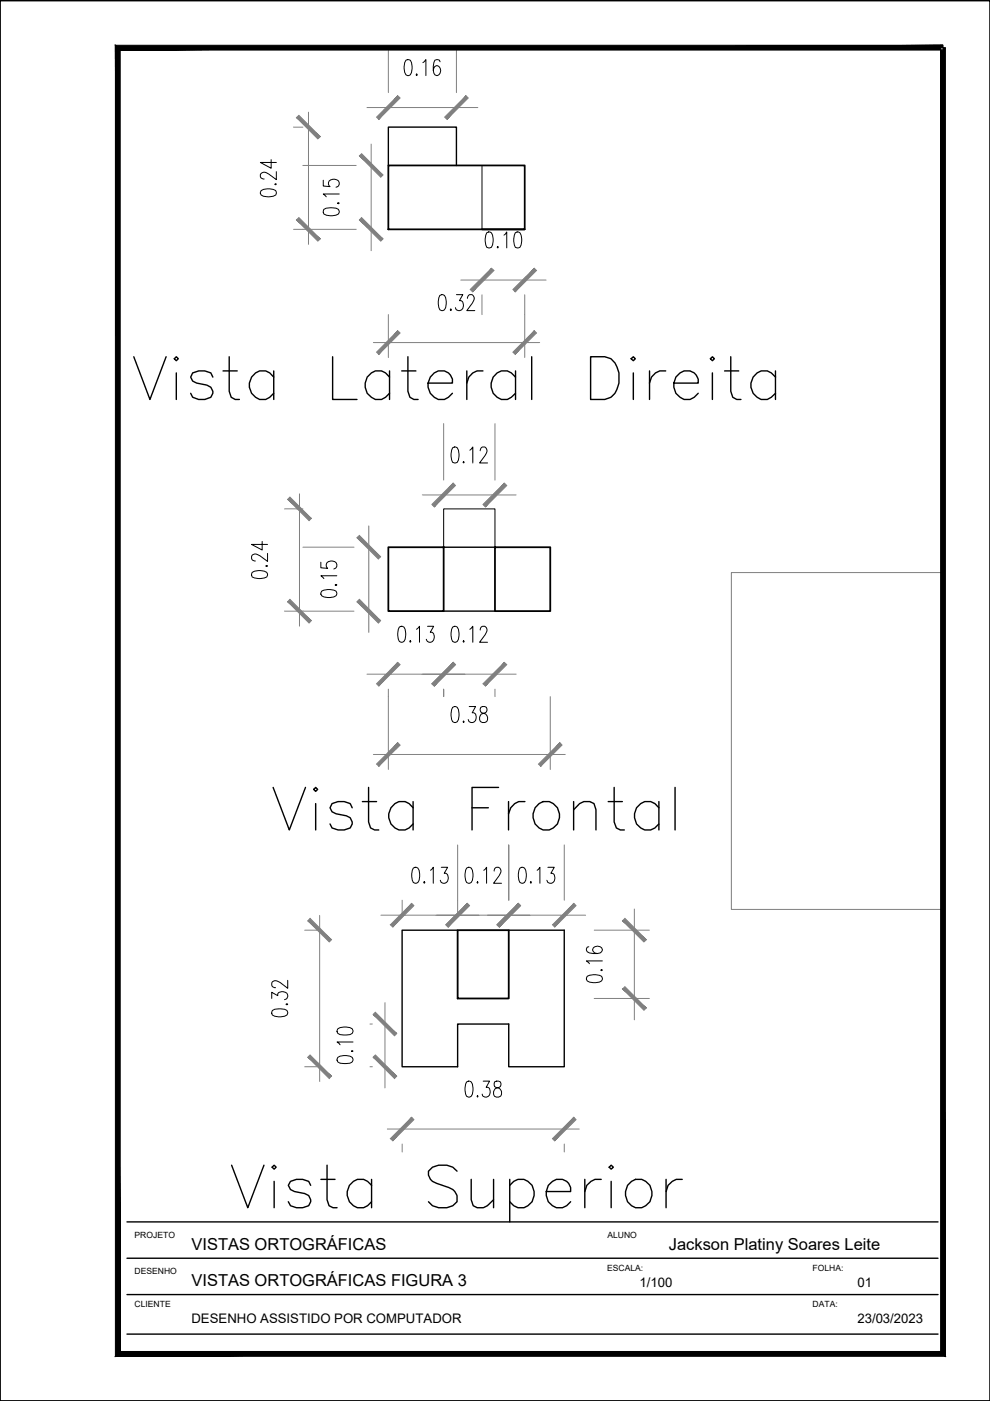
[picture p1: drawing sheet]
<svg xmlns="http://www.w3.org/2000/svg" width="210mm" height="297mm" viewBox="0 0 210 297" stroke-linecap="round" stroke-linejoin="round" font-family="sans-serif">
<!-- layer: A-COTAS -->
<g fill="none" stroke="#808080" stroke-width=".21">
<path d="M82.3 10.1v9.5M96.8 10.1v9.5M62.2 27h2M64.2 35.1h11.3M65.4 23.8v28M77.8 22.8h23.5M78.7 30.6v22.6M62.2 48.6h13.3M97.7 59.4h18.1M79.2 72.6h35.2M82.3 66.7v9.1M102.2 62.5v4.2"/>
<path d="M111.3 62.5v13.3M94.1 89.8v12M104.9 89.8v12M60.3 107.9h3.9M63.5 104.7v28M64.2 116h10.9M78.2 111.5v22.6M89.5 104.9h19.9M60.3 129.6h14.8M199.9 121.4h-44.8v71.4h44.8M77.8 142.9h20.8M79.2 160h40.6"/>
<path d="M82.3 146.1v17M89.5 142.9h19.9M94.1 146.1v1.6M104.9 146.1v1.6M116.7 147.7v15.4M97 179.1v14.5M107.9 179.1v11.8M119.6 179.1v11.8M64.6 197.2h2.6M67.8 194.1v35.2M80.8 194h20.8M85.3 190.9v2.7"/>
<path d="M92.5 194h19.9M103.4 194h20.8M126 197.2h11.7M134.5 192.7v23.5M78.4 217.1h.6M81.6 212.6v18.1M126 211.7h11.7M64.6 226.2h2.6M78.4 226.2h.6M82.1 239.4h40.7"/>
</g>
<!-- layer: A-PARED -->
<path d="M0 .1h209.9v296.9h-209.9zM82.3 35.1h29v13.5h-29zM102.2 48.6h9.1M82.3 116h11.8v13.6h-11.8zM104.9 116h11.8v13.6h-11.8zM97 197.2h10.9v14.5h-10.9z" fill="none" stroke="#000" stroke-width=".38"/>
<!-- layer: A-MURETA -->
<path d="M82.3 35.1v-8.1h14.5v8.1M94.1 116h10.8M94.1 129.6h10.8M97 197.2h-11.7v29h11.7v-9.1h10.9v9.1h11.7v-29h-11.7" fill="none" stroke="#000" stroke-width=".3"/>
<circle cx="94.1" cy="116" r=".12" fill="#000" stroke="#000" stroke-width=".21"/>
<!-- layer: A-JANELA -->
<path d="M94.1 116v-8.1h10.8v8.1" fill="none" stroke="#000" stroke-width=".21"/>
<!-- layer: 0 -->
<g fill="#808080" stroke="#808080" stroke-width=".21">
<path d="M75.7 127.6l4.5 4.5 .5-.5zM75.7 127.6l.5-.5 4.5 4.5z"/>
<path d="M75.7 114l5 4.1-4.5-4.6zM75.7 114l5 4.1-.5 .4z"/>
<path d="M61.5 127.1l-.5 .5 5 4zM61 127.6l5 4-.5 .5z"/>
<path d="M61 105.9l4.5 4.5 .5-.5zM61 105.9l.5-.5 4.5 4.5z"/>
<path d="M84.3 140.4l-4.5 4.6 .5 .4zM84.3 140.4l.5 .5-4.5 4.5z"/>
<path d="M96.1 140.4l-4 5 4.5-4.5zM91.6 145l4.5-4.6-4 5z"/>
<path d="M91.6 145l.5 .4 4-5zM96.1 140.4l.5 .5-4.5 4.5z"/>
<path d="M106.9 140.4l-4 5 4.5-4.5zM102.4 145l4.5-4.6-4 5z"/>
<path d="M84.3 157.5l-4 5 4.5-4.5zM84.3 157.5l-4 5-.5-.5z"/>
<path d="M118.7 157.5l-4.5 4.5 .4 .5zM118.7 157.5l.5 .5-4.6 4.5z"/>
<path d="M96.1 102.4l-4.5 4.6 .5 .5zM96.1 102.4l.5 .5-4.5 4.6z"/>
<path d="M106.9 102.4l-4 5.1 4.5-4.6zM106.9 102.4l-4 5.1-.5-.5z"/>
<path d="M76.7 32.6l-.5 .4 5 4.1zM76.2 33l5 4.1-.5 .5z"/>
<path d="M76.2 46.6l4.5 4.5 .5-.4zM76.7 46.1l4.5 4.6-5-4.1z"/>
<path d="M62.9 24.9l4.5 4.5 .5-.4zM62.9 24.9l.5-.4 4.5 4.5z"/>
<path d="M63.4 46.1l-.5 .5 5 4.1zM62.9 46.6l5 4.1-.5 .4z"/>
<path d="M84.3 20.3l-4.5 4.5 .5 .5zM84.3 20.3l.5 .5-4.5 4.5z"/>
<path d="M98.8 20.3l-4 5 4.5-4.5zM94.3 24.8l4.5-4.5-4 5z"/>
<path d="M94.5 196.1l.5 .4 4.1-5zM99.1 191.5l.4 .5-4.5 4.5z"/>
<path d="M109.9 191.5l-4 5 4.5-4.5zM109.9 191.5l-4 5-.5-.4z"/>
<path d="M132.5 194.7l-.5 .5 5 4zM132 195.2l5 4-.5 .5z"/>
<path d="M132 209.7l4.5 4.5 .5-.5zM132 209.7l.5-.5 4.5 4.5z"/>
<path d="M99.1 191.5l-4.1 5 4.5-4.5zM99.1 191.5l-4.1 5-.5-.4z"/>
<path d="M82.8 196.1l.5 .4 4-5zM87.3 191.5l.5 .5-4.5 4.5z"/>
<path d="M79.6 214.6l-.5 .5 5 4zM79.1 215.1l5 4-.4 .5z"/>
<path d="M79.1 224.1l4.6 4.6 .4-.5zM79.6 223.7l4.5 4.5-5-4.1z"/>
<path d="M65.7 223.7l-.4 .4 5 4.1zM65.3 224.1l5 4.1-.5 .5z"/>
<path d="M65.3 195.2l4.5 4.5 .5-.5zM65.7 194.7l4.6 4.5-5-4z"/>
<path d="M87.3 236.9l-4 5 4.5-4.5zM87.3 236.9l-4 5-.5-.5z"/>
<path d="M121.7 236.9l-4.6 4.5 .5 .5zM121.7 236.9l.4 .5-4.5 4.5z"/>
<path d="M105.4 196.1l.5 .4 4-5zM109.9 191.5l.5 .5-4.5 4.5z"/>
<path d="M121.7 191.5l-4.1 5 4.5-4.5zM121.7 191.5l-4.1 5-.5-.4z"/>
<path d="M99.7 61.4l.5 .5 4-5zM104.2 56.9l.5 .4-4.5 4.6z"/>
<path d="M113.3 56.9l-4.1 5 4.5-4.6zM108.8 61.4l4.5-4.5-4.1 5z"/>
</g>
<!-- layer: A-COTAS -->
<g fill="none" stroke="#000" stroke-width=".21">
<path d="M86.1 12.8l.3-.2 .6 .2a3.3 3.3 0 0 1 0 3.1l-.6 .1a1.79 1.79 0 0 1-.7-1.9zM88.3 15.7l.2 .2-.2 .1-.1-.1zM89.7 13.3l.6-.7v3.4M93.3 13.1a.69 .69 0 0 0-1.1-.3 3.6 3.6 0 0 0 0 3.1l.4 .1a1.08 1.08 0 0 0 .8-1 1.08 1.08 0 0 0-.8-1.1l-.4 .2-.3 .8M57.5 33.9v1.8l-2.3-1.3h3.4M58.3 39.1l.2-.2 .1 .2-.1 .1zM58.6 36.4v1.7l-1.6-1.2a1.09 1.09 0 0 0-1.8 .1v.5l.2 .2 .6 .3M68.5 38.2v1.2l1.5 .2a.93 .93 0 0 1-.2-1.2 .93 .93 0 0 1 1.2-.4 .86 .86 0 0 1 .9 .7 .86 .86 0 0 1-.7 1M55.4 40.4a3.3 3.3 0 0 1 3.1 0l.1 .4-.1 .5a3.3 3.3 0 0 1-3.1 0l-.2-.3zM68.7 44.4a3.6 3.6 0 0 1 3.1 0l.1 .6a1.79 1.79 0 0 1-1.9 .7l-1.3-.3-.2-.4zM71.6 43.1l.2-.1 .1 .1-.1 .1zM71.9 41.1h-3.4l.7 .6"/>
<path d="M103.2 49.3l.6-.1a1.79 1.79 0 0 1 .8 1.9l-.4 1.3-.4 .2-.6-.2a3.6 3.6 0 0 1 0-3.1zM105.5 52.3l.2 .1-.2 .2-.1-.2zM106.8 49.9l.6-.7v3.4M109.3 49.3l.6-.1a1.79 1.79 0 0 1 .7 1.9l-.4 1.3-.3 .2-.6-.2a3.6 3.6 0 0 1 0-3.1zM93.3 62.6l.6-.1a1.71 1.71 0 0 1 .7 1.9l-.1 .8-.3 .5-.3 .2-.6-.2a3.5 3.5 0 0 1 0-3.1zM95.6 65.5l.1 .2-.1 .2-.1-.2zM96.8 62.5h1.3l-.7 1.2h.3a1.15 1.15 0 0 1 .5 1.3 1.15 1.15 0 0 1-1 .9l-.4-.2-.2-.5M99.1 63.3l.2-.7 .3-.1h.5a1.09 1.09 0 0 1 .1 1.7l-1.2 1.7h1.7M96 94.9l.6-.1a1.79 1.79 0 0 1 .7 1.9l-.4 1.3-.3 .2-.6-.2a3.6 3.6 0 0 1 0-3.1zM98.3 97.9l.1 .1-.1 .2-.1-.2zM99.6 95.4l.6-.6v3.4M101.8 95.6l.2-.7 .3-.1h.5a1.11 1.11 0 0 1 .1 1.7l-1.2 1.7h1.7"/>
<path d="M55.6 114.8v1.8l-2.3-1.2h3.4M56.7 117.3v1.7l-1.6-1.2a1.24 1.24 0 0 0-1.6-.1l-.2 .7a.77 .77 0 0 0 .8 .5M68 119.2v1.2l1.5 .1a.85 .85 0 0 1 .1-1.4 1.06 1.06 0 0 1 1.4 0 1.06 1.06 0 0 1 .2 1.3l-.4 .2M53.5 121.4a3.3 3.3 0 0 1 3.1 0l.1 .3-.1 .6a3.6 3.6 0 0 1-3.1 0l-.2-.4zM56.4 120l.2-.1 .1 .1-.1 .1zM68.2 125.3a3.5 3.5 0 0 1 3 0l.2 .7a1.71 1.71 0 0 1-1.9 .7l-.8-.1-.5-.3-.2-.3zM71.1 124l.1-.1 .2 .1-.2 .1zM71.4 122.1h-3.4l.7 .6M84.7 133l.6-.2a1.71 1.71 0 0 1 .7 1.9l-.1 .8-.3 .5-.3 .2-.6-.2a3.5 3.5 0 0 1 0-3zM87 135.8l.1 .2-.1 .2-.1-.2zM88.3 133.4l.6-.6v3.4M90.6 132.8h1.3l-.7 1.3h.4a1.17 1.17 0 0 1 .4 1.2 1.17 1.17 0 0 1-1 .9l-.4-.2-.2-.5"/>
<path d="M96 133l.6-.2a1.71 1.71 0 0 1 .7 1.9l-.1 .8-.3 .5-.3 .2-.6-.2a3.5 3.5 0 0 1 0-3zM98.3 135.8l.1 .2-.1 .2-.1-.2zM99.6 133.4l.6-.6v3.4M101.8 133.6l.2-.6 .3-.2h.5a1.09 1.09 0 0 1 .1 1.8l-1.2 1.6h1.7M96 150l.6-.2a1.71 1.71 0 0 1 .7 2l-.1 .8-.3 .4-.3 .2-.6-.2a3.5 3.5 0 0 1 0-3zM98.2 153l.1-.1 .1 .1-.1 .2zM99.5 149.8h1.3l-.7 1.3h.4a1.04 1.04 0 0 1 .4 1.5 1.04 1.04 0 0 1-1.5 .3l-.1-.3M101.9 150a.82 .82 0 0 0 .3 1.1 1.1 1.1 0 0 1 1.1 .8 1.1 1.1 0 0 1-.5 1.3 .97 .97 0 0 1-1.2-.8 .97 .97 0 0 1 .8-1.1l.5-.2a.71 .71 0 0 0 .4-.7 .71 .71 0 0 0-.5-.6zM87.6 184.1l.7-.2a1.71 1.71 0 0 1 .7 1.9l-.1 .8-.3 .5-.3 .2-.7-.2a3.5 3.5 0 0 1 0-3zM90 186.9l.1 .2-.1 .2-.2-.2zM91.3 184.5l.6-.6v3.4M93.6 183.9h1.3l-.7 1.3h.3a1.15 1.15 0 0 1 .5 1.2 1.15 1.15 0 0 1-1.1 .9l-.3-.2-.3-.5"/>
<path d="M98.9 184.1l.7-.2a1.71 1.71 0 0 1 .7 1.9l-.1 .8-.3 .5-.3 .2-.7-.2a3.5 3.5 0 0 1 0-3zM101.3 186.9v.4l-.2-.2zM102.6 184.5l.6-.6v3.4M104.8 184.7a.75 .75 0 0 1 .4-.8 .82 .82 0 0 1 .9 .3 .82 .82 0 0 1 0 1l-1.5 2.1h1.7M110.2 184.1l.7-.2a1.71 1.71 0 0 1 .7 1.9l-.1 .8-.3 .5-.3 .2-.7-.2a3.5 3.5 0 0 1 0-3zM112.6 186.9v.4l-.2-.2zM113.9 184.5l.6-.6v3.4M116.2 183.9h1.3l-.7 1.3h.3a1.15 1.15 0 0 1 .5 1.2 1.15 1.15 0 0 1-1.1 .9l-.3-.2-.2-.5M57.6 211.7v-1.3l1.3 .7v-.4a1.25 1.25 0 0 1 2.1 .3 .77 .77 0 0 1-.7 .9M57.7 214.2a3.6 3.6 0 0 1 3.1 0l.2 .6a1.72 1.72 0 0 1-1.9 .8l-1.4-.4-.1-.4zM60.7 212.9l.1-.1 .2 .1-.2 .1zM61 207.8v1.7l-1.6-1.2a1.24 1.24 0 0 0-1.7-.1l-.1 .7a.77 .77 0 0 0 .8 .5"/>
<path d="M71.6 218.1a3.2 3.2 0 0 1 3.1 0l.1 .6a1.57 1.57 0 0 1-1.9 .7h-.8l-.5-.3-.1-.4zM124.5 207a3.5 3.5 0 0 1 3.1 0l.1 .6a1.68 1.68 0 0 1-1.9 .8l-.8-.2-.5-.2-.2-.4zM124.8 200.7l-.3 .1-.2 .4 .2 .6a3.2 3.2 0 0 0 3.1 0l.1-.3a1.06 1.06 0 0 0-1-.9 1.06 1.06 0 0 0-1.1 .9l.5 .5 .5 .2M127.4 205.7l.2-.1 .1 .1-.1 .1zM127.7 203.7h-3.4l.7 .6M71.6 224.2a3.2 3.2 0 0 1 3.1 0l.1 .6a1.57 1.57 0 0 1-1.9 .7l-.8-.1-.5-.2-.1-.4zM74.5 222.9l.2-.2 .1 .2zM74.8 220.9h-3.3l.6 .6M98.9 229.4l.7-.2a1.71 1.71 0 0 1 .7 2l-.1 .8-.3 .4-.3 .2-.7-.2a3.5 3.5 0 0 1 0-3zM101.1 232.4l.2-.1v.3zM102.4 229.2h1.4l-.7 1.3h.3a1.05 1.05 0 0 1 .5 1.5 1.05 1.05 0 0 1-1.6 .3l-.1-.3M104.9 229.4a.89 .89 0 0 0 .2 1.1 1.09 1.09 0 0 1 1.2 .8 1.09 1.09 0 0 1-.6 1.3 .99 .99 0 0 1-1.1-.8 .99 .99 0 0 1 .8-1.1l.4-.2a.71 .71 0 0 0 .4-.7 .71 .71 0 0 0-.5-.6z"/>
</g>
<!-- layer: A-PROJECAO -->
<path d="M102.2 35.1v13.5" fill="none" stroke="#000" stroke-width=".21"/>
<!-- layer: A-PARED -->
<path d="M25.5 10.6h174.4v-1zM24.5 9.6h175.4l-174.4 1zM24.5 9.6l1 276.9v-275.9zM24.5 9.6l1 276.9-1 1.1zM25.5 286.5l-1 1.1 174.9-1.1zM24.5 287.6l174.9-1.1 1 1.1zM199.4 10.1v276.4l1 1.1zM199.4 10.1h1v277.5z" fill="#000" stroke="#000" stroke-width=".21"/>
<!-- layer: AP-LEGEN -->
<path d="M26.9 259.1h172M26.9 274.5h172M26.9 266.8h172M26.9 282.9h172" fill="none" stroke="#000" stroke-width=".3"/>
<text font-size="17.6" x="48" y="260.3">Vista Superior</text>
<text font-size="14.1" fill="#808080" x="27.2" y="86.1">Vista Lateral Direita</text>
<text font-size="13.7" x="56.8" y="177.1">Vista Frontal</text>
<g font-size="3.5">
<text x="40.6" y="265">VISTAS ORTOGRÁFICAS</text>
<text x="141.8" y="265">Jackson Platiny Soares Leite</text>
<text x="40.6" y="272.7">VISTAS ORTOGRÁFICAS FIGURA 3</text>
</g>
<g font-size="2.8">
<text x="135.6" y="272.9">1/100</text>
<text x="181.8" y="272.9">01</text>
<text x="40.6" y="280.6">DESENHO ASSISTIDO POR COMPUTADOR</text>
<text x="181.8" y="280.6">23/03/2023</text>
</g>
<g font-size="1.8">
<text x="28.5" y="262.5">PROJETO</text>
<text x="128.8" y="262.5">ALUNO</text>
<text x="128.7" y="269.4">ESCALA:</text>
<text x="172.3" y="269.4">FOLHA:</text>
<text x="28.5" y="270.2">DESENHO</text>
<text x="28.5" y="277.1">CLIENTE</text>
<text x="172.3" y="277.1">DATA:</text>
</g>
</svg>
